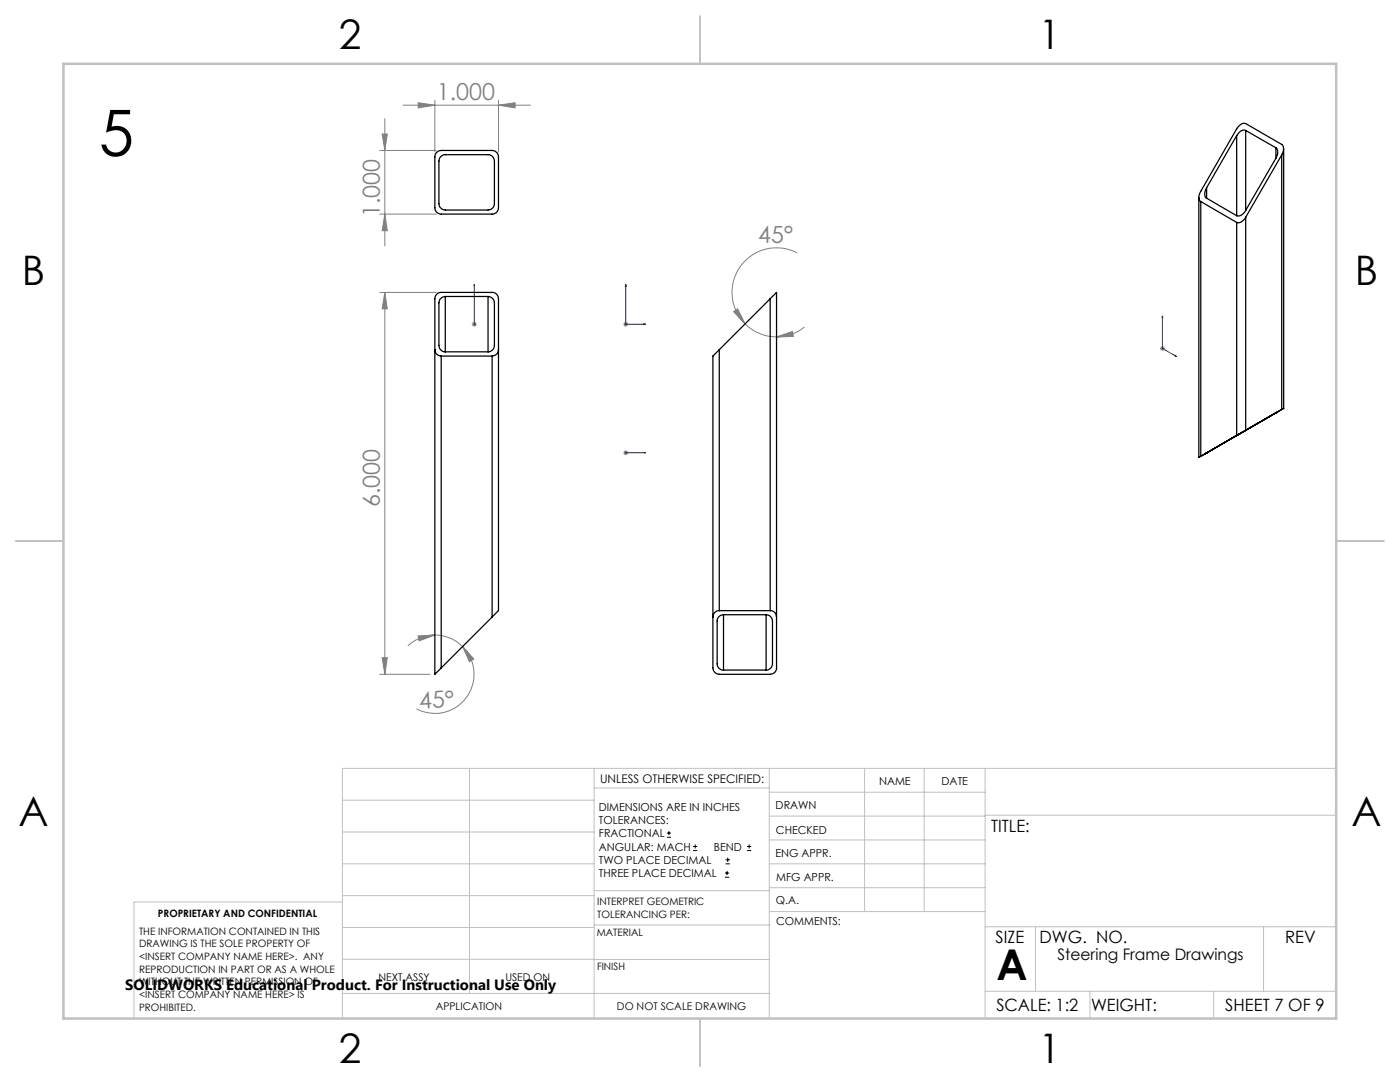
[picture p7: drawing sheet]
<svg xmlns="http://www.w3.org/2000/svg" width="279mm" height="216mm" viewBox="0 0 279 216" stroke-linecap="round" stroke-linejoin="round" font-family="sans-serif">
<g fill="none" stroke="#000" stroke-width=".2">
<path d="M133.1 167.1h.8M133.1 166.2h.8M133.5 165.8v.9M138.3 169.7h.8M138.3 168.9h.8M138.7 168.5v.8M144.7 175h.8M144.7 174.2h.8M144.8 172.4h.9M144.8 171.6h.9M145.1 173.8v.8M145.2 171.1v.9"/>
<path d="M149.1 169.7h.8M149.1 168.9h.8M149.5 168.5v.8"/>
</g>
<g fill="none" stroke="#00f" stroke-width=".2">
<path d="M94.7 56.7v.4v-.4M94.7 56.7v8M124.9 56.7l.1 .5h-.2zM124.9 56.7v8h4M94.7 64.6v.2zM94.7 64.7h.1M128.4 64.6l.5 .1-.5 .1zM232 63l.1 .4-.2-.1zM232 63v6.5l2.8 1.7M234.5 70.9l.3 .3-.3-.2zM124.8 90.3h.2zM124.9 90.3h.1"/>
<path d="M124.9 90.3h4M128.9 90.3h-.5h.5"/>
</g>
<g fill="none" stroke="#808080" stroke-width=".2">
<path d="M75.8 30h11.3M76.3 26.7h1l-.5 3.3zM76.8 23.7v25.4M80.4 21h25.4M83.5 20.5l3.3 .5-3.3 .5zM86.8 20v10.3M99.5 21l3.3-.5v1zM99.5 20v10.3M75.8 42.7h11.3M75.8 58.3h11.3M76.8 42.7l.5 3.3h-1zM76.8 58.3l.5 3.3h-1z"/>
<path d="M76.8 58.3v76.2M159.1 50.4a8.9 8.9 0 0 0-11.3 2.7 8.9 8.9 0 0 0 .9 11.5M94.2 64.7h.9M94.3 64.3l.7 .8M94.7 64.2v1M95 64.3l-.7 .8M124.4 64.7h1M124.5 64.3l.7 .8M124.9 64.2v1M125.2 64.3l-.7 .8M146.4 62.2l.8-.6 1.5 3zM148.7 64.6a9.2 9.2 0 0 0 6.3 2.6"/>
<path d="M155 67.2l3.2-1.1 .1 1zM160.5 65.3a9.1 9.1 0 0 1-5.5 1.9M231.5 69.5h1M231.6 69.2l.7 .7M232 69v1M232.3 69.2l-.7 .7M124.4 90.3h1M124.5 90l.7 .7M124.9 89.9v.9M125.2 90l-.7 .7M75.8 134.5h10M76.3 131.2h1l-.5 3.3z"/>
<path d="M83.4 126.9l3.4-.2-3.2 1.2zM86.8 126.7a8 8 0 0 1 5.5 2.3M86.8 126.7h-.4a8.1 8.1 0 0 0-5 2.2M92.3 129l2.2 2.5-.8 .5zM92.3 129a7.8 7.8 0 0 1 .8 10.2 7.8 7.8 0 0 1-10 2.2"/>
</g>
<g fill="none" stroke="#c0c0c0" stroke-width=".2">
<path d="M68.3 159.7h50.3M93.7 153.3v44.9M118.6 153.3v49.9M118.6 157.2h34.9M153.5 153.3v49.9M153.5 158.1h43.1M172.5 153.3v28.6M184.4 153.3v28.6M196.6 153.3v49.9M266.7 153.3h-198.4v49.9M68.3 178.7h50.3M68.3 172.4h50.3"/>
<path d="M68.3 166h50.3M68.3 180h-41.6v23.2M118.6 177.7h35M153.5 167.6h43.1M153.5 162.8h43.1M153.5 172.4h43.1M153.5 177.1h43.1M196.6 162.7h70.1M68.3 198.2h85.2M68.3 191.4l85.2 .1M68.3 185.1h50.3M118.6 184.6h35"/>
<path d="M153.6 181.9h43M196.6 197.8h70.1M196.6 184.9h70.1M206.7 184.9v12.9M217.5 197.8v5.4M242.2 197.8v5.4M252.2 184.9v12.9"/>
</g>
<path d="M139.7 3.2v9.5M3.1 107.9h9.6M266.7 107.9h9.5M139.7 203.2v9.6" fill="none" stroke="#c0c0c0" stroke-width=".25"/>
<path d="M12.7 12.7h254v190.5h-254z" fill="none" stroke="#c0c0c0" stroke-width=".5"/>
<g fill="#00f">
<path d="M234.5 70.9l.3 .3-.3-.2zM232 63l.1 .4-.2-.1zM128.4 64.6l.5 .1-.5 .1zM124.9 56.7l.1 .5h-.2z"/>
<path d="M128.4 90.3h.5zM124.8 90.3h.2z"/>
<path d="M94.7 64.6v.2zM94.7 56.7v.4z"/>
</g>
<g fill="#808080">
<path d="M83.5 20.5l3.3 .5-3.3 .5zM99.5 21l3.3-.5v1z"/>
<path d="M146.4 62.2l.8-.6 1.5 3zM155 67.2l3.2-1.1 .1 1z"/>
<path d="M92.3 129l2.2 2.5-.8 .5zM83.4 126.9l3.4-.2-3.2 1.2z"/>
<path d="M76.8 42.7l.5 3.3h-1zM76.3 26.7h1l-.5 3.3z"/>
<path d="M76.8 58.3l.5 3.3h-1zM76.3 131.2h1l-.5 3.3z"/>
</g>
<g fill="none" stroke="#000" stroke-width=".25">
<path d="M87.1 30.5l.5-.4 .5-.1h10.1a1.32 1.32 0 0 1 1.3 1.3v10.2a1.25 1.25 0 0 1-1.3 1.2h-10.1a1.25 1.25 0 0 1-1.3-1.2v-10.2zM88 31.2l.6-.3h8.8a1.26 1.26 0 0 1 1.3 1.2v8.5a1.33 1.33 0 0 1-1.3 1.3h-8.5a1.33 1.33 0 0 1-1.3-1.3v-8.5zM239.3 39.4v51.9M240.8 37.5a1.54 1.54 0 0 0 0 2M240.8 39.5l6 3.5M240.8 37.5v2M246.8 27.1l-6 10.4M246.8 27.1v15.9M248.6 26a1.56 1.56 0 0 0-1.8 1.1M248.6 26l6 3.5M248.6 26v16M254.6 29.5a1.65 1.65 0 0 1 0 2.1"/>
<path d="M254.6 31.6l-6 10.4M254.6 29.5v2.1M255.8 30.9a1.7 1.7 0 0 0 0-2.1l-7.2-4.1a1.44 1.44 0 0 0-1.6 .7l-7.4 12.8a1.54 1.54 0 0 0 0 2M255.8 30.9l-7.2 12.5M255.8 30.9v50.8M256.2 29.6v51.9M88.9 59.2a1.33 1.33 0 0 0-1.3 1.2v8.5a1.26 1.26 0 0 0 1.3 1.3M88.9 59.2h8.5M88.9 59.2v11M97.4 59.2a1.33 1.33 0 0 1 1.3 1.2v8.5a1.26 1.26 0 0 1-1.3 1.3M97.4 59.2v11M153.7 59.6l1.3-1.3v75a1.25 1.25 0 0 1-1.3 1.2h-10.2a1.32 1.32 0 0 1-1.2-1.2v-62.3l1.2-1.2"/>
<path d="M153.7 59.6v62.2M153.7 59.6l-10.2 10.2M239.6 40.2l7.2 4.2M239.6 40.2v50.9M246.8 44.4v42.5M248.6 43.4a1.69 1.69 0 0 1-1.8 1M248.6 42a1.6 1.6 0 0 1-1.8 1M248.6 43.4v42.5M86.8 69.8a1.25 1.25 0 0 0 1.3 1.2M88.1 71v62.3M88.1 71h10.1M88.9 70.2h8.5"/>
<path d="M98.2 71v52.1M99.5 69.8a1.25 1.25 0 0 1-1.3 1.2M143.5 69.8v52M239.3 91.2l.3-.1zM240.4 90.6l.4-.2zM240.8 90.4h.1M246.8 86.9h.1M246.8 86.9l-7.2 4.2M248.6 85.9l-1.8 1M254.6 82.4l.4-.2zM254.6 82.4h.1M255.8 81.7l.4-.2z"/>
<path d="M255.8 81.7l-7.2 4.2M98.2 123.1l1.3-1.3v-62.2a1.25 1.25 0 0 0-1.3-1.3h-10.1a1.25 1.25 0 0 0-1.3 1.3v74.9l1.3-1.2M98.2 123.1l-10.1 10.2M143.5 121.8a1.26 1.26 0 0 0-1.2 1.3M143.5 121.8h10.2M144.4 122.7a1.26 1.26 0 0 0-1.3 1.2v8.5a1.21 1.21 0 0 0 1.3 1.3M144.4 122.7h8.5M144.4 133.7h8.5M144.4 122.7v11M152.9 122.7a1.33 1.33 0 0 1 1.3 1.2v8.5a1.26 1.26 0 0 1-1.3 1.3M152.9 122.7v11M153.7 121.8a1.21 1.21 0 0 1 1.3 1.3"/>
</g>
<text font-size="12.7" x="19.7" y="31.1">5</text>
<text font-size="8.5" x="198.9" y="195.5">A</text>
<g font-size="8.1">
<text x="67.6" y="9.7">2</text>
<text x="207.3" y="9.7">1</text>
<text x="4.4" y="57">B</text>
<text x="270.4" y="57">B</text>
<text x="3.7" y="164.9">A</text>
<text x="269.7" y="164.9">A</text>
<text x="67.6" y="212.2">2</text>
<text x="207.3" y="212.2">1</text>
</g>
<g font-size="4.7" fill="#808080">
<text x="87.2" y="20">1.000</text>
<text x="75.8" y="43.3" transform="rotate(-90 75.8 43.3)">1.000</text>
<text x="151.3" y="48.5" transform="rotate(-1 151.3 48.5)">45°</text>
<text x="75.8" y="101.2" transform="rotate(-90 75.8 101.2)">6.000</text>
<text x="83.7" y="141.5" transform="rotate(-4 83.7 141.5)">45°</text>
</g>
<g font-size="3.4">
<text x="197.8" y="166">TITLE:</text>
<text x="198.7" y="188.1">SIZE</text>
<text x="207.5" y="188.1">DWG. NO.</text>
<text x="256.5" y="188.2">REV</text>
<text x="198.8" y="201.7">SCALE: 1:2</text>
<text x="217.7" y="201.8">WEIGHT:</text>
<text x="244.5" y="201.7">SHEET 7 OF 9</text>
</g>
<text font-size="3.2" x="211" y="191.6">Steering Frame Drawings</text>
<text font-size="3" x="25" y="197.6">SOLIDWORKS Educational Product. For Instructional Use Only</text>
<text font-size="2.4" x="119.8" y="156.2">UNLESS OTHERWISE SPECIFIED:</text>
<g font-size="2.2">
<text x="119.5" y="161.8">DIMENSIONS ARE IN INCHES</text>
<text x="154.8" y="161.4">DRAWN</text>
<text x="175.4" y="156.6">NAME</text>
<text x="187.9" y="156.7">DATE</text>
<text x="119.5" y="164.4">TOLERANCES:</text>
<text x="119.5" y="167.1">FRACTIONAL</text>
<text x="154.9" y="166.3">CHECKED</text>
<text x="119.5" y="169.7">ANGULAR: MACH</text>
<text x="119.5" y="172.4">TWO PLACE DECIMAL</text>
<text x="142.5" y="169.7">BEND</text>
<text x="154.8" y="171">ENG APPR.</text>
<text x="119.5" y="175">THREE PLACE DECIMAL</text>
<text x="154.9" y="175.7">MFG APPR.</text>
<text x="154.9" y="180.4">Q.A.</text>
<text x="154.9" y="184.6">COMMENTS:</text>
</g>
<g font-size="2.1">
<text x="75.5" y="195.7">NEXT ASSY</text>
<text x="100.9" y="195.7">USED ON</text>
<text x="86.9" y="201.5">APPLICATION</text>
<text x="123.1" y="201.6">DO NOT SCALE DRAWING</text>
</g>
<g font-size="2">
<text x="31.5" y="182.9">PROPRIETARY AND CONFIDENTIAL</text>
<text x="119.2" y="180.6">INTERPRET GEOMETRIC</text>
<text x="119.2" y="183.1">TOLERANCING PER:</text>
<text x="27.8" y="186.5">THE INFORMATION CONTAINED IN THIS</text>
<text x="27.8" y="189">DRAWING IS THE SOLE PROPERTY OF</text>
<text x="27.8" y="191.6">&lt;INSERT COMPANY NAME HERE&gt;. ANY</text>
<text x="119.1" y="186.7">MATERIAL</text>
<text x="27.8" y="194.1">REPRODUCTION IN PART OR AS A WHOLE</text>
<text x="27.8" y="196.6">WITHOUT THE WRITTEN PERMISSION OF</text>
<text x="119.1" y="193.5">FINISH</text>
<text x="27.8" y="199.1">&lt;INSERT COMPANY NAME HERE&gt; IS</text>
<text x="27.8" y="201.7">PROHIBITED.</text>
</g>
</svg>
